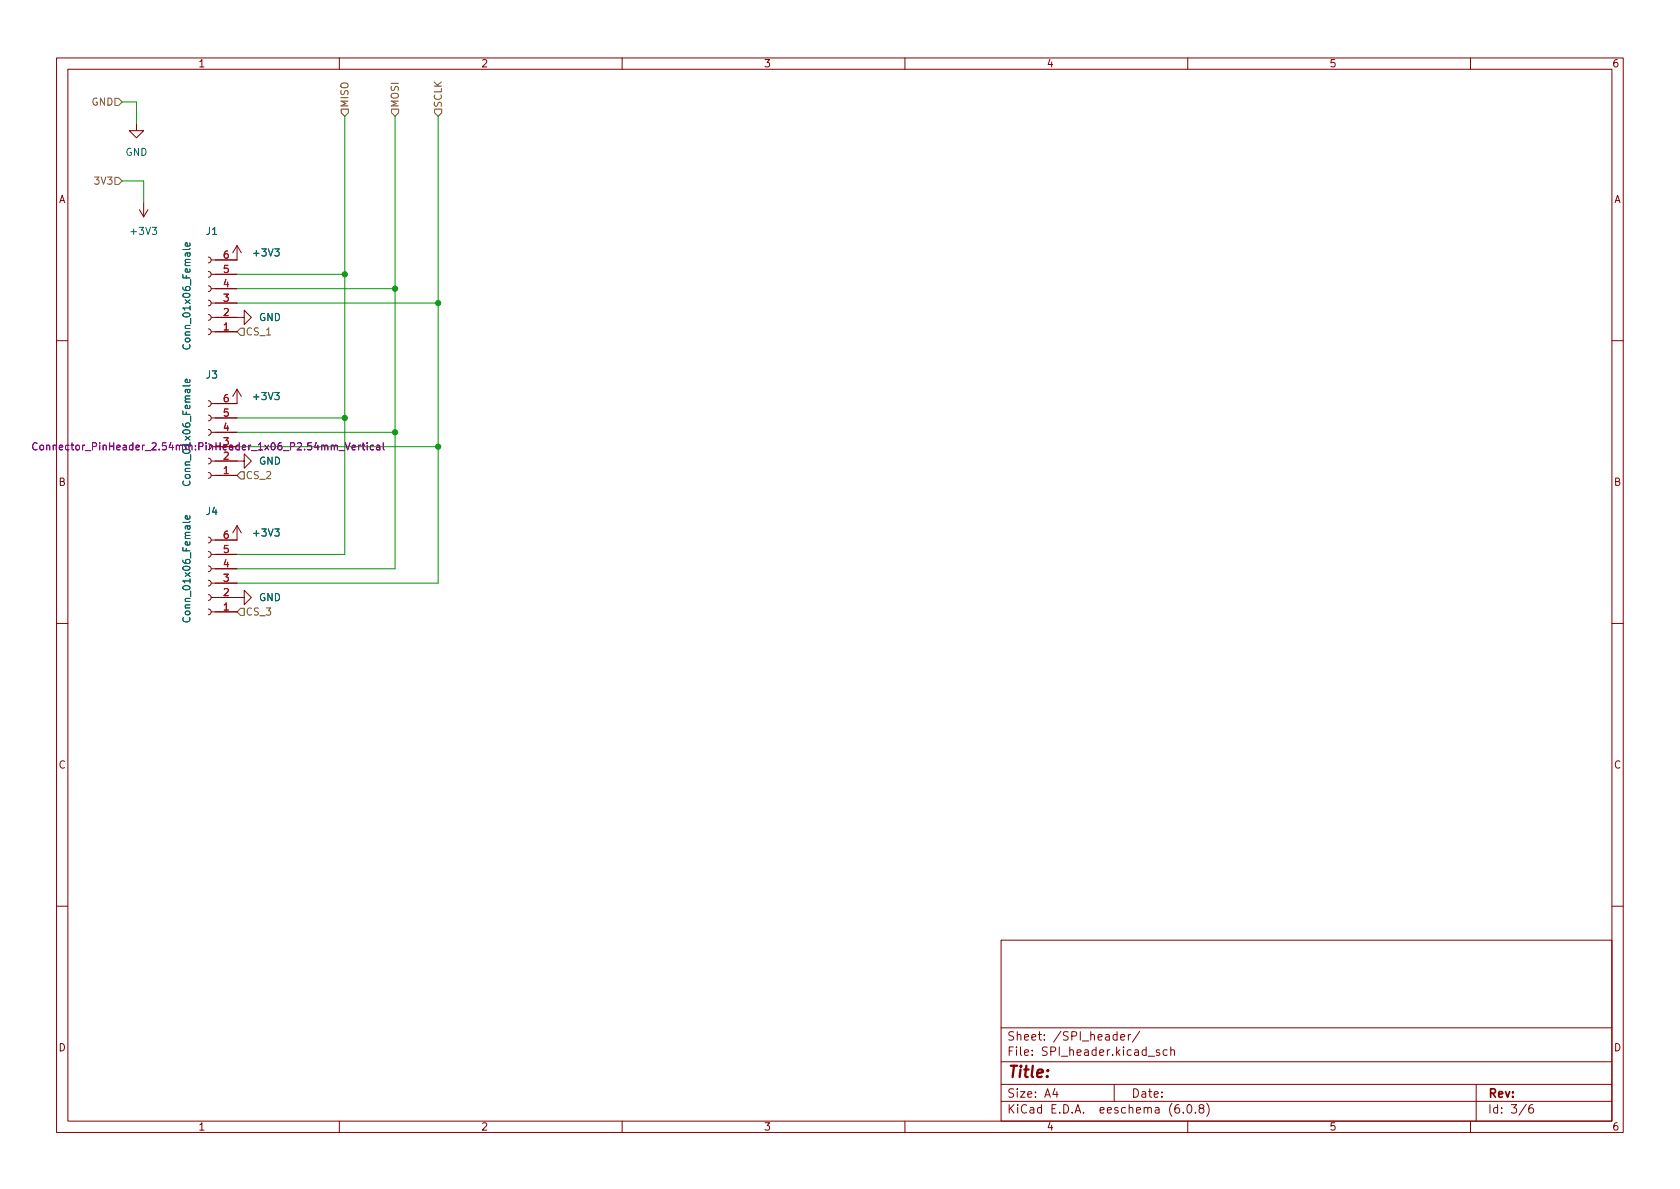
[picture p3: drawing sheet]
<svg xmlns="http://www.w3.org/2000/svg" width="297mm" height="210mm" viewBox="0 0 297 210" stroke-linecap="round" stroke-linejoin="round" font-family="sans-serif">
<g fill="none" stroke="#840000" stroke-width=".18">
<path d="M10 10.2h277v190.1h-277zM12 12.2h273v186.1h-273zM60 10.2v2M110 10.2v2M160 10.2v2M210 10.2v2M260 10.2v2M24.1 21.8v1.3h1.3l-1.3 1.3-1.2-1.3h1.2M24.6 37.1l.8 1.2M25.4 35.8v2.5M26.2 37.1l-.8 1.2M36.8 45.5l.4 .1 .1 .4-.1 .3-.4 .2"/>
<path d="M36.8 48l.4 .1 .1 .4-.1 .4-.4 .1M36.8 50.5l.4 .2 .1 .3-.1 .4-.4 .2M36.8 53.1l.4 .1 .1 .4-.1 .3-.4 .2M36.8 55.6l.4 .2 .1 .3-.1 .4-.4 .1M36.8 58.2l.4 .1 .1 .4-.1 .3-.4 .2M37.3 56.1h5.9v-1.2l1.2 1.2-1.2 1.3v-1.3M37.3 48.5h4.6M37.3 51h4.6M37.3 53.6h4.6M37.3 58.7h4.6M41.9 43.4l-.8 1.3M41.9 43.4v2.6h-4.6"/>
<path d="M41.9 43.4l.8 1.3M10 60.2h2M36.8 70.9l.4 .1 .1 .4-.1 .3-.4 .2M36.8 73.4l.4 .1 .1 .4-.1 .4-.4 .1M36.8 75.9l.4 .2 .1 .3-.1 .4-.4 .2M37.3 73.9h4.6M37.3 76.4h4.6M38.1 79h3.8M41.9 68.8v2.6h-4.6M41.9 68.8l-.8 1.3M41.9 68.8l.8 1.3M285 60.2h2"/>
<path d="M36.8 95l.4 .1 .1 .4-.1 .4-.4 .1M36.8 97.5l.4 .2 .1 .3-.1 .4-.4 .1M36.8 81l.4 .2 .1 .3-.1 .4-.4 .1M36.8 83.6l.4 .1 .1 .4-.1 .3-.4 .2M37.3 81.5h5.9v-1.2l1.2 1.2-1.2 1.3v-1.3M37.3 98h4.6M37.3 84.1h4.6M41.9 93v2.5h-4.6M41.9 93l-.8 1.2M41.9 93l.8 1.2M10 110.2h2M36.8 100.1l.4 .1 .1 .4-.1 .3-.4 .2"/>
<path d="M36.8 102.6l.4 .2 .1 .3-.1 .4-.4 .1M36.8 105.2l.4 .1 .1 .4-.1 .3-.4 .2M36.8 107.7l.4 .1 .1 .4-.1 .4-.4 .1M37.3 105.7h5.9v-1.3l1.2 1.3-1.2 1.2v-1.2M37.3 100.6h4.6M37.3 103.1h4.6M37.3 108.2h4.6M285 110.2h2M10 160.2h2M177 166.3h108v32h-108zM285 160.2h2M60 198.3v2"/>
<path d="M110 198.3v2M160 198.3v2M177 194.8h108M177 191.8h108M177 187.8h108M177 181.8h108M186.5 192.5l-.4 1h1M186.9 193v1M197 191.8v3M198.1 183.4l.8-.1-.1-.3-.4-.1-.3 .2 .1 .8h.6M199.5 182.9v1M199.9 182.9l-.3 .1-.1 .2"/>
<path d="M201.5 182.4l-1.3 1.9M203 186.8h1.1M205 185.7l-.4-.1-.2 .2 .1 .3 .5 .1v.4h-.6M206.4 185.7l-.5-.1-.3 .3v.4l.2 .3h.6M207 185.8l.2-.2 .4 .1v.9M207 185.1v1.5M208.4 195.3a.59 .59 0 0 0-.7 .7v.5l.2 .3h.4l.2-.1 .1-.5-.2-.2-.4-.1-.3 .3M209.2 196.7v.1M210 198.3v2M210.1 195.4l.1-.1a.81 .81 0 0 1 .6 .7 .81 .81 0 0 1-.3 .8h-.1a.81 .81 0 0 1-.6-.6 .81 .81 0 0 1 .3-.8zM211.4 196.7v.1M212.3 196l-.3-.3 .1-.2 .2-.2 .4 .1 .2 .2-.1 .2-.7 .2-.1 .3 .1 .4 .2 .1h.3l.3-.3v-.2l-.3-.3"/>
<path d="M213.4 195.1a1.72 1.72 0 0 1 0 2.3M260 198.3v2M261 191.8v6.5M269.9 195.3l-1.3 1.9M271 195.3a.6 .6 0 0 0-.7 .7v.5l.1 .3h.5l.2-.1 .1-.5-.2-.2-.4-.1-.3 .3"/>
</g>
<path d="M33.5 43l.1 .3-.2 .2h-.6v-.5l.3-.1 .1 .6M32.4 60.9a.6 .6 0 0 0 .5 .9 .6 .6 0 0 0 .7-.6l-.1-.3M33.5 67.1l.1 .4-.2 .1h-.6v-.5l.3-.1 .1 .6M32.4 85.1a.6 .6 0 0 0 .5 .8 .6 .6 0 0 0 .7-.6l-.1-.2M33.5 91.2l.1 .4-.2 .2-.6-.1v-.5h.3l.1 .6M32.4 109.2a.6 .6 0 0 0 .5 .8 .6 .6 0 0 0 .7-.6l-.1-.2" fill="none" stroke="#006464" stroke-width=".18"/>
<path d="M6.6 78.4a.6 .6 0 0 0-.9 .4 .6 .6 0 0 0 .6 .8l.3-.2M7.1 78.8l.2-.1 .4 .1v.5l-.1 .2-.3 .1-.2-.2zM63.4 78.7v.9M63.8 78.7l-.4 .3M64 78.7h.5M64.2 78.3v1.1l.3 .2M64.9 78.3v.1M64.9 78.7v.9M66.1 78.8l-.4-.1-.2 .3 .1 .5h.5M66.6 78.8h.5l.1 .8M67.2 79l-.5 .1-.1 .2 .1 .3 .5-.1M67.8 78.3v1.1l.1 .2" fill="none" stroke="#840084" stroke-width=".18"/>
<path d="M20.3 17.4h.7l.6 .6-.6 .7h-.7zM60.3 19.3h1.3v.6l-.6 .7-.7-.7zM69.2 19.3h1.3v.6l-.7 .7-.6-.7zM76.8 19.3h1.3v.6l-.6 .7-.7-.7zM20.3 31.4h.7l.6 .6-.6 .6h-.7zM41.9 58.7l.6-.7h.7v1.3h-.7zM42.5 83.4h.7v1.3h-.7l-.6-.6zM42.5 107.6h.7v1.2h-.7l-.6-.6z" fill="none" stroke="#725600" stroke-width=".18"/>
<path d="M21.6 18h2.5v3.8M21.6 32h3.8v3.8M61 20.6v77.4h-19.1M69.8 20.6v80h-27.9M77.5 20.6v82.5h-35.6M41.9 53.6h35.6M41.9 48.5h19.1M41.9 51h27.9M41.9 79h35.6M41.9 76.4h27.9M41.9 73.9h19.1" fill="none" stroke="#009600" stroke-width=".18"/>
<g fill="#009600" stroke="#009600" stroke-width=".18">
<circle cx="77.5" cy="53.6" r=".46"/>
<circle cx="77.5" cy="79" r=".46"/>
<circle cx="69.8" cy="76.4" r=".46"/>
<circle cx="61" cy="73.9" r=".46"/>
<circle cx="69.8" cy="51" r=".46"/>
<circle cx="61" cy="48.5" r=".46"/>
</g>
<text font-size="2.8" fill="#840000" x="178" y="190.6">Title:</text>
<g font-size="2.1" fill="#840000">
<text x="178" y="184">Sheet: /SPI_header/</text>
<text x="178" y="186.7">File: SPI_header.kicad_sch</text>
<text x="178" y="196.9">KiCad E.D.A. eeschema (6.0.8)</text>
<text x="178" y="194.1">Size: A4</text>
<text x="200" y="194.1">Date:</text>
<text x="263" y="194.1">Rev:</text>
<text x="263" y="196.9">Id: 3/6</text>
</g>
<g font-size="1.8" fill="#840000">
<text x="35" y="11.9">1</text>
<text x="85" y="11.9">2</text>
<text x="135" y="11.9">3</text>
<text x="185" y="11.9">4</text>
<text x="235" y="11.9">5</text>
<text x="285" y="11.9">6</text>
<text x="10.3" y="35.9">A</text>
<text x="285.3" y="35.9">A</text>
<text x="10.3" y="85.9">B</text>
<text x="285.3" y="85.9">B</text>
<text x="10.3" y="135.9">C</text>
<text x="285.3" y="135.9">C</text>
<text x="10.3" y="185.9">D</text>
<text x="285.3" y="185.9">D</text>
<text x="35" y="199.9">1</text>
<text x="85" y="199.9">2</text>
<text x="135" y="199.9">3</text>
<text x="185" y="199.9">4</text>
<text x="235" y="199.9">5</text>
<text x="285" y="199.9">6</text>
</g>
<g font-size="1.8" fill="#725600">
<text x="16.2" y="18.7">GND</text>
<text x="61.6" y="19.1" transform="rotate(-90 61.6 19.1)">MISO</text>
<text x="70.5" y="19.1" transform="rotate(-90 70.5 19.1)">MOSI</text>
<text x="78.1" y="19.1" transform="rotate(-90 78.1 19.1)">SCLK</text>
<text x="17" y="32.6">3V3</text>
<text x="43.4" y="59.3">CS_1</text>
<text x="43.4" y="84.7">CS_2</text>
<text x="43.4" y="108.8">CS_3</text>
</g>
<g font-size="1.8" fill="#006464">
<text x="22.2" y="27.6">GND</text>
<text x="23.3" y="41.5">+3V3</text>
<text x="36.5" y="41.5">J1</text>
<text x="45" y="45.3">+3V3</text>
<text x="45.8" y="56.8">GND</text>
<text x="33.7" y="61.1" transform="rotate(-90 33.7 61.1)">Conn_01x06_Female</text>
<text x="36.5" y="66.9">J3</text>
<text x="45" y="70.7">+3V3</text>
<text x="45.8" y="82.2">GND</text>
<text x="36.5" y="91.1">J4</text>
<text x="45" y="94.9">+3V3</text>
<text x="45.8" y="106.3">GND</text>
<text x="33.7" y="109.3" transform="rotate(-90 33.7 109.3)">Conn_01x06_Female</text>
</g>
<g font-size="1.8" fill="#a90000">
<text x="39.5" y="45.7">6</text>
<text x="39.5" y="53.3">3</text>
<text x="39.5" y="50.8">4</text>
<text x="39.5" y="48.3">5</text>
<text x="39.5" y="58.4">1</text>
<text x="39.5" y="55.9">2</text>
<text x="39.5" y="71.1">6</text>
<text x="39.5" y="76.2">4</text>
<text x="39.5" y="73.7">5</text>
<text x="39.5" y="83.8">1</text>
<text x="39.5" y="81.3">2</text>
<text x="39.5" y="78.7">3</text>
<text x="39.5" y="95.2">6</text>
<text x="39.5" y="100.3">4</text>
<text x="39.5" y="97.8">5</text>
<text x="39.5" y="107.9">1</text>
<text x="39.5" y="105.4">2</text>
<text x="39.5" y="102.9">3</text>
</g>
<g font-size="1.8" fill="#840084">
<text x="8.6" y="79.6">Connector_PinHeader_2.54mm:PinHeader_1x06_P2.54mm_Vertical</text>
<text x="33.7" y="85.2" transform="rotate(-90 33.7 85.2)">Conn_01x06_Female</text>
</g>
</svg>
